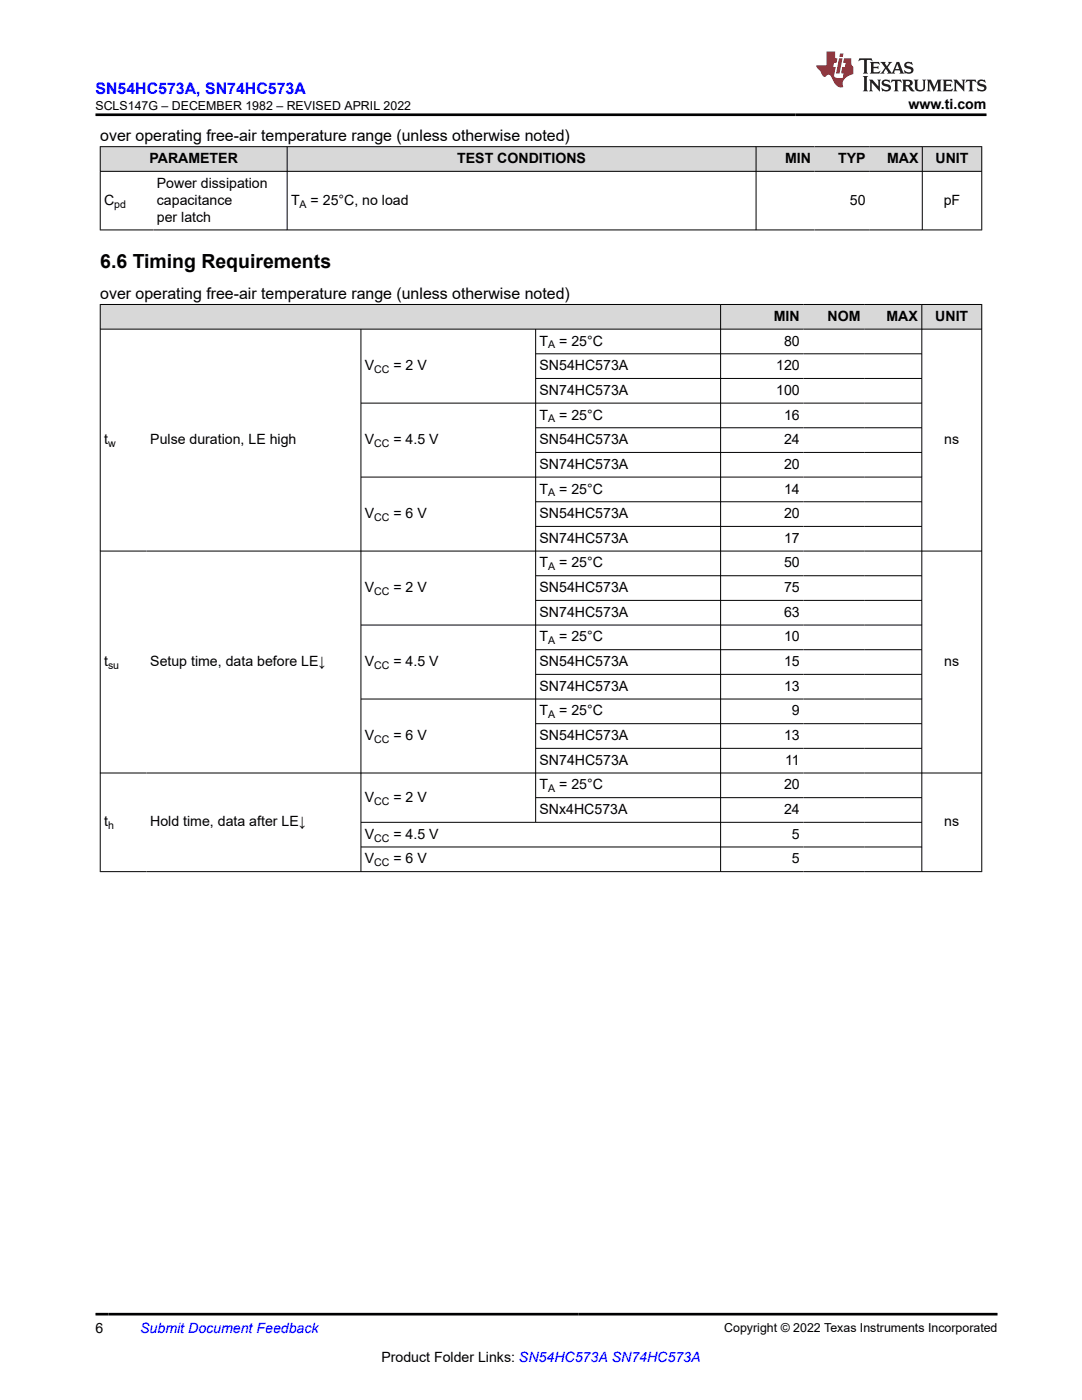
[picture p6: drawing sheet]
<svg xmlns="http://www.w3.org/2000/svg" width="216mm" height="279mm" viewBox="0 0 216 279" stroke-linecap="round" stroke-linejoin="round" font-family="sans-serif">
<g fill="#d8d8d8">
<path d="M20 29.3h175.9v4.9h-175.9z" fill-rule="evenodd"/>
<path d="M20.1 29.3h37.1v4.8h-37.1z" fill-rule="evenodd"/>
<path d="M57.4 29.3h93.4v4.8h-93.4z" fill-rule="evenodd"/>
<path d="M150.9 29.3h11.6v4.8h-11.6z" fill-rule="evenodd"/>
<path d="M162.5 29.3h10.9v4.8h-10.9z" fill-rule="evenodd"/>
<path d="M173.4 29.3h10.6v4.8h-10.6z" fill-rule="evenodd"/>
<path d="M184.1 29.3h11.7v4.8h-11.7z" fill-rule="evenodd"/>
</g>
<path d="M19.9 29.3h176.1M19.9 34.2h176.1M20 29.2v16.7M57.3 29.2v16.7M150.9 29.2v16.7M184 29.2v16.7M195.9 29.2v16.7M19.9 45.9h176.1" fill="none" stroke="#000" stroke-width=".2"/>
<g fill="#d8d8d8">
<path d="M20 60.8h175.9v4.9h-175.9z" fill-rule="evenodd"/>
<path d="M20.1 60.8h123.6v4.8h-123.6z" fill-rule="evenodd"/>
<path d="M143.9 60.8h16.4v4.8h-16.4z" fill-rule="evenodd"/>
<path d="M160.3 60.8h12.1v4.8h-12.1z" fill-rule="evenodd"/>
<path d="M172.4 60.8h11.5v4.8h-11.5z" fill-rule="evenodd"/>
<path d="M184 60.8h11.8v4.8h-11.8z" fill-rule="evenodd"/>
</g>
<g fill="none" stroke="#000" stroke-width=".2">
<path d="M19.9 60.8h176.1M19.9 65.7h176.1M20 60.7v113.3M72 65.7v108.3M106.9 65.7v98.5M106.9 70.6h77.1M106.9 75.5h77.1M143.8 60.7v113.3M183.9 60.7v113.3M195.9 60.7v113.3M72 80.5h112M106.9 85.4h77.1"/>
<path d="M106.9 90.3h77.1M184 95.2h-112M19.9 110h176.1M106.9 100.1h77.1M106.9 105.1h77.1M106.9 114.9h77.1M106.9 119.8h77.1M106.9 129.7h77.1M106.9 134.6h77.1M184 124.7h-112M184 139.5h-112M19.9 154.3h176.1"/>
<path d="M106.9 144.4h77.1M106.9 149.3h77.1M106.9 159.2h77.1M19.9 174h176.1M72 164.1h112M72 169h112"/>
</g>
<path d="M171.5 11.6l-.2 .6 .5-.2h.6v.1v2.2l-.2 .4h1l-.2-.4v-2.2v-.1h.5l.5 .2-.1-.6zM173.6 12.4l.2 .3v1.6l-.2 .4h1.9l.1-.6a1.08 1.08 0 0 1-1.3 .2v-.7h.6l.4 .2v-.7l-.4 .2h-.6v-.5l.2-.2a1 1 0 0 1 1 .3l-.1-.5zM175.7 12.4l.9 1.1-1 1.2h.9l-.2-.2 .5-.8 .4 .8-.2 .2h1.6l-.2-.2 .2-.5h.9l.1 .5-.1 .2h.9l-.2-.4-.8-1.9h-.5l-.9 2.1-.9-1.1 .9-1h-.8l.2 .2-.4 .6-.4-.6 .2-.2zM179 12.8l.4 1h-.7zM180.7 12.5a.65 .65 0 0 0-.2 .7 .65 .65 0 0 0 .6 .5l.6 .1 .1 .3a.79 .79 0 0 1-.7 .4 .79 .79 0 0 1-.7-.5l.1 .7 .2-.1a.93 .93 0 0 0 1.1 0 .93 .93 0 0 0 .4-.9 1.46 1.46 0 0 0-1.2-.6l-.1-.3a1.09 1.09 0 0 1 1.2 .2l-.2-.6-.1 .1-.5-.2zM172.2 15.2l.2 .4v2.2l-.2 .4h1l-.2-.4v-2.2l.2-.4zM173.4 15.9l.2 .4v1.5l-.2 .4h.8l-.3-.4 .1-1.3 1.6 1.8v-2l.2-.4h-.7l.1 .2 .1 1.1-1.2-1.3zM176.2 16a.65 .65 0 0 0-.2 .8 .65 .65 0 0 0 .6 .4l.6 .2 .1 .2a.79 .79 0 0 1-.7 .4 .79 .79 0 0 1-.7-.5l.1 .7 .2-.1a.93 .93 0 0 0 1.1 .1 .93 .93 0 0 0 .4-1 1.46 1.46 0 0 0-1.2-.5l-.1-.4a1.09 1.09 0 0 1 1.2 .2l-.1-.6-.2 .1-.5-.1zM177.9 15.9l-.1 .6a.63 .63 0 0 1 .8-.3v1.6l-.3 .4h1l-.2-.4v-1.6a.66 .66 0 0 1 .8 .3l-.1-.6zM180 15.9l.2 .4v1.5l-.2 .4h1l-.2-.2-.1-.7h.5l.1 .2a.79 .79 0 0 0 1.2 .6l-1-.9a.61 .61 0 0 0 .6-.6 .61 .61 0 0 0-.5-.7zM180.8 16.2h.1a.47 .47 0 0 1 .5 .1 .47 .47 0 0 1 .1 .5l-.1 .1-.7 .1zM182.3 15.9l.2 .2a2.27 2.27 0 0 0 .4 2 1.04 1.04 0 0 0 1.7-.7v-1.3l.2-.2h-.8l.2 .4v1.1a.6 .6 0 0 1-.6 .6 .6 .6 0 0 1-.6-.6v-1.1l.3-.4zM184.9 15.9l.2 .4v1.5l-.2 .4h.8l-.3-.4v-1.4l.9 1.9 .9-1.9v1.4l-.3 .4h1l-.2-.4v-1.5l.2-.4h-.8l-.7 1.5-.6-1.5zM188.1 15.9l.2 .4v1.5l-.2 .4h1.9l.1-.6a1.09 1.09 0 0 1-1.3 .2v-.7h.6l.4 .2v-.6l-.4 .2h-.6v-.6l.2-.1a1.01 1.01 0 0 1 1 .3l-.1-.6zM190.2 15.9l.3 .4v1.5l-.3 .4h.8l-.2-.4v-1.3l1.6 1.8v-2l.2-.4h-.7l.2 .2v1.1l-1.2-1.3zM192.8 15.9l-.1 .6a.63 .63 0 0 1 .8-.3v1.6l-.3 .4h1l-.2-.4v-1.6a.66 .66 0 0 1 .8 .3l-.1-.6zM195.2 16a.65 .65 0 0 0-.2 .8 .65 .65 0 0 0 .6 .4l.6 .2 .2 .2a.79 .79 0 0 1-.7 .4 .79 .79 0 0 1-.7-.5l.1 .7 .2-.1a.93 .93 0 0 0 1 .1 .93 .93 0 0 0 .5-1 1.46 1.46 0 0 0-1.3-.5v-.4a1.09 1.09 0 0 1 1.2 .2l-.2-.6-.2 .1-.5-.1z" fill="#231f20"/>
<path d="M164.9 10.3v2.7h-2l.1 .4 .8 1a.95 .95 0 0 0 1 .9 .59 .59 0 0 1 .5-.4 .59 .59 0 0 1 .5 .3l.4 .8a1.59 1.59 0 0 0 2.1 1.4 1.61 1.61 0 0 1 1-2.3l1-.3-.1-1.5a1.59 1.59 0 0 1-.3-1.7h-1.5l-.2 .9h.6l-.2 .9h-.5l-.2 .9v.3l.4 .1-.1 .9h-.7a.73 .73 0 0 1-1-.7l.3-1.5h-.5l.1-.9h.5l.2-.9h-.5v-1.3zM167.4 11.6l-.6 3.1h.7l.6-3.1zM167.6 10.7l-.1 .6h.7l.1-.6z" fill="#ed1c24"/>
<path d="M19 22.9h177.8M19 262.3h180" fill="none" stroke="#000" stroke-width=".53"/>
<text font-size="3.9" x="20" y="53.6">6.6 Timing Requirements</text>
<text font-size="3.2" fill="#00f" x="19" y="18.7">SN54HC573A, SN74HC573A</text>
<g font-size="3.2">
<text x="20" y="28.2">over operating free-air temperature range (unless otherwise noted)</text>
<text x="20" y="59.7">over operating free-air temperature range (unless otherwise noted)</text>
</g>
<g font-size="2.8">
<text x="181.3" y="21.8">www.ti.com</text>
<text x="29.8" y="32.5">PARAMETER</text>
<text x="91.2" y="32.5">TEST CONDITIONS</text>
<text x="156.6" y="32.5">MIN</text>
<text x="167.2" y="32.5">TYP</text>
<text x="177" y="32.5">MAX</text>
<text x="186.7" y="32.5">UNIT</text>
<text x="20.8" y="40.9">C</text>
<text x="31.3" y="37.5">Power dissipation</text>
<text x="31.3" y="40.9">capacitance</text>
<text x="58.1" y="40.9">T</text>
<text x="62" y="40.9">= 25°C, no load</text>
<text x="169.6" y="40.9">50</text>
<text x="188.3" y="40.9">pF</text>
<text x="31.3" y="44.2">per latch</text>
<text x="154.4" y="64">MIN</text>
<text x="165.2" y="64">NOM</text>
<text x="176.9" y="64">MAX</text>
<text x="186.6" y="64">UNIT</text>
<text x="107.7" y="69">T</text>
<text x="111.6" y="69">= 25°C</text>
<text x="156.4" y="69">80</text>
<text x="72.8" y="73.9">V</text>
<text x="78.5" y="73.9">= 2 V</text>
<text x="107.7" y="73.9">SN54HC573A</text>
<text x="154.9" y="73.9">120</text>
<text x="107.7" y="78.8">SN74HC573A</text>
<text x="107.7" y="83.7">T</text>
<text x="111.6" y="83.7">= 25°C</text>
<text x="154.9" y="78.8">100</text>
<text x="156.4" y="83.7">16</text>
<text x="20.8" y="88.6">t</text>
<text x="30" y="88.6">Pulse duration, LE high</text>
<text x="72.8" y="88.6">V</text>
<text x="78.5" y="88.6">= 4.5 V</text>
<text x="107.7" y="88.6">SN54HC573A</text>
<text x="156.4" y="88.6">24</text>
<text x="188.4" y="88.6">ns</text>
<text x="107.7" y="93.6">SN74HC573A</text>
<text x="156.4" y="93.6">20</text>
<text x="107.7" y="98.5">T</text>
<text x="111.6" y="98.5">= 25°C</text>
<text x="156.4" y="98.5">14</text>
<text x="72.8" y="103.4">V</text>
<text x="78.5" y="103.4">= 6 V</text>
<text x="107.7" y="103.4">SN54HC573A</text>
<text x="156.4" y="103.4">20</text>
<text x="107.7" y="108.3">SN74HC573A</text>
<text x="107.7" y="113.3">T</text>
<text x="111.6" y="113.3">= 25°C</text>
<text x="156.4" y="108.3">17</text>
<text x="156.4" y="113.3">50</text>
<text x="72.8" y="118.2">V</text>
<text x="78.5" y="118.2">= 2 V</text>
<text x="107.7" y="118.2">SN54HC573A</text>
<text x="156.4" y="118.2">75</text>
<text x="107.7" y="123.1">SN74HC573A</text>
<text x="156.4" y="123.1">63</text>
<text x="107.7" y="128">T</text>
<text x="111.6" y="128">= 25°C</text>
<text x="156.4" y="128">10</text>
<text x="20.8" y="132.9">t</text>
<text x="30" y="132.9">Setup time, data before LE↓</text>
<text x="72.8" y="132.9">V</text>
<text x="78.5" y="132.9">= 4.5 V</text>
<text x="107.7" y="132.9">SN54HC573A</text>
<text x="107.7" y="137.9">SN74HC573A</text>
<text x="156.4" y="132.9">15</text>
<text x="156.4" y="137.9">13</text>
<text x="188.4" y="132.9">ns</text>
<text x="107.7" y="142.8">T</text>
<text x="111.6" y="142.8">= 25°C</text>
<text x="158" y="142.8">9</text>
<text x="72.8" y="147.7">V</text>
<text x="78.5" y="147.7">= 6 V</text>
<text x="107.7" y="147.7">SN54HC573A</text>
<text x="156.4" y="147.7">13</text>
<text x="107.7" y="152.6">SN74HC573A</text>
<text x="156.7" y="152.6">11</text>
<text x="72.8" y="160">V</text>
<text x="78.5" y="160">= 2 V</text>
<text x="107.7" y="157.5">T</text>
<text x="111.6" y="157.5">= 25°C</text>
<text x="156.4" y="157.5">20</text>
<text x="20.8" y="164.9">t</text>
<text x="30" y="164.9">Hold time, data after LE↓</text>
<text x="72.8" y="167.4">V</text>
<text x="78.5" y="167.4">= 4.5 V</text>
<text x="107.7" y="162.5">SNx4HC573A</text>
<text x="156.4" y="162.5">24</text>
<text x="158" y="167.4">5</text>
<text x="188.4" y="164.9">ns</text>
<text x="72.8" y="172.3">V</text>
<text x="78.5" y="172.3">= 6 V</text>
<text x="158" y="172.3">5</text>
<text x="19" y="266.1">6</text>
<text x="76.1" y="271.7">Product Folder Links: SN54HC573A SN74HC573A</text>
</g>
<text font-size="2.8" fill="#00f" x="28" y="266.1">Submit Document Feedback</text>
<g font-size="2.5">
<text x="19" y="21.9">SCLS147G – DECEMBER 1982 – REVISED APRIL 2022</text>
<text x="144.5" y="265.8">Copyright © 2022 Texas Instruments Incorporated</text>
</g>
<g font-size="2.1">
<text x="22.8" y="41.4">pd</text>
<text x="59.8" y="41.4">A</text>
<text x="109.4" y="69.5">A</text>
<text x="74.7" y="74.4">CC</text>
<text x="21.6" y="89.2">w</text>
<text x="74.7" y="89.2">CC</text>
<text x="109.4" y="84.3">A</text>
<text x="109.4" y="99.1">A</text>
<text x="74.7" y="104">CC</text>
<text x="109.4" y="113.8">A</text>
<text x="74.7" y="118.7">CC</text>
<text x="109.4" y="128.6">A</text>
<text x="21.6" y="133.5">su</text>
<text x="74.7" y="133.5">CC</text>
<text x="109.4" y="143.3">A</text>
<text x="74.7" y="148.3">CC</text>
<text x="74.7" y="160.6">CC</text>
<text x="109.4" y="158.1">A</text>
<text x="21.6" y="165.5">h</text>
<text x="74.7" y="168">CC</text>
<text x="74.7" y="172.9">CC</text>
</g>
</svg>
